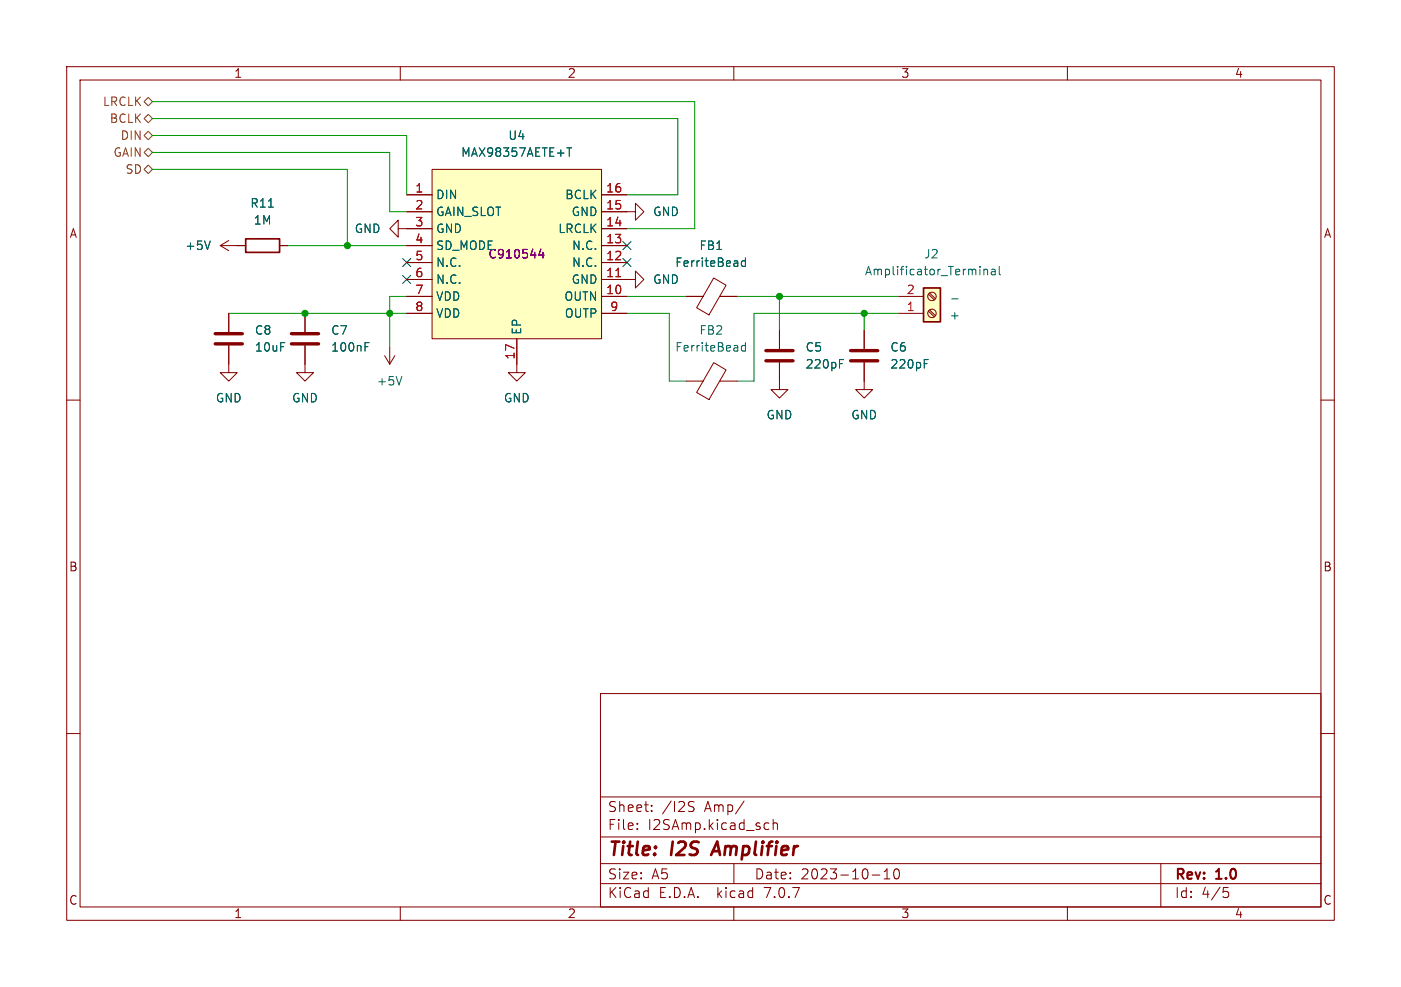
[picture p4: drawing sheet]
<svg xmlns="http://www.w3.org/2000/svg" width="210mm" height="148mm" viewBox="0 0 210 148" stroke-linecap="round" stroke-linejoin="round" font-family="sans-serif">
<g fill="none" stroke="#840000" stroke-width=".15">
<path d="M10 10h190v128h-190zM12 12h186v124h-186zM60 10v2M110 10v2M160 10v2M33 36.8l1.3 .8M33 36.8h3.8M34.3 36.1l-1.3 .7M41.9 36.8h1.3M59.7 34.3v-1.3l-1.3 1.3 1.3 1.3v-1.3h5.1M61 36.8h3.8M61 29.2h3.8"/>
<path d="M61 39.4h3.8M61 31.8h3.8M64.8 25.4h25.4v25.4h-25.4zM90.2 31.8h5v-1.3l1.3 1.3-1.3 1.2v-1.2M90.2 36.8h3.8M90.2 29.2h3.8M90.2 39.4h3.8M90.2 34.3h3.8M10 60h2M34.3 51.8v4.1h1.3l-1.3 1.3-1.3-1.3h1.3M34.3 47v2.8M45.7 51.8v4.1h1.3l-1.3 1.3-1.3-1.3h1.3"/>
<path d="M45.7 47v2.8M57.7 53.3l.7 1.3M58.4 52.1v2.5M59.2 53.3l-.8 1.3M61 44.5h3.8M61 41.9h3.8M61 47h3.8M77.5 50.8v5.1h1.2l-1.2 1.3-1.3-1.3h1.3M90.2 41.9h5v-1.3l1.3 1.3-1.3 1.3v-1.3M90.2 44.5h3.8M90.2 47h3.8M102.9 44.5h2.5"/>
<path d="M102.9 57.2h2.5M107 41.7l1.8 1.1-2.5 4.4-1.9-1zM107 54.4l1.8 1.1-2.5 4.4-1.9-1zM107.9 44.5h2.6M107.9 57.2h2.6M116.8 54.4v4h1.3l-1.3 1.3-1.2-1.3h1.2M116.8 49.5v2.8M129.5 54.4v4h1.3l-1.3 1.3-1.2-1.3h1.2M129.5 49.5v2.8M134.6 44.5h3.8M134.6 47h3.8M139.2 46.7l.8 .8"/>
<path d="M139.2 44.1l.8 .9M139.3 46.5l.9 .8M139.3 43.9l.9 .9M198 60h2M10 110h2M90 104h108v32h-108zM90 119.5h108M198 110h2M60 136v2M90 132.5h108M90 129.5h108M90 125.5h108"/>
<path d="M95.5 124.2v.2M95.5 123.5v.1M97.7 121.5v.2M97.7 120.8v.1M103.5 120.9a.55 .55 0 0 1 .5 .4l-.1 .3-.5 .1M103.5 120.2l.5 .1M110 136v2M110 129.5v3M111.5 120.1l-1.2 1.9M114.8 123.4l.5 .1M115.3 124.3l-.5 .1M115.9 123.5a.37 .37 0 0 1 .6 .1v.8"/>
<path d="M115.9 122.9v1.5M130.8 131.2h1.1M132.5 131.8h.9M132.5 130.7l.5-.4v1.5M134.2 130.4l.3-.1a.94 .94 0 0 1 0 1.5h-.2a1 1 0 0 1-.1-1.4zM160 136v2M174 129.5v6.5M183.4 133.1h.7M183.5 133.7h.4l.3 .2v.4l-.2 .2-.5 .1"/>
<circle cx="139.7" cy="47" r=".63"/>
<circle cx="139.7" cy="44.4" r=".63"/>
</g>
<path d="M107.5 126.2l-.9 2" fill="none" stroke="#840000" stroke-width=".4"/>
<g fill="none" stroke="#006464" stroke-width=".15">
<path d="M31.5 36.1l-.4 1.3M40.2 31.1h.8M85 22.2h.7M85.3 22.2v1.2M111.7 38.7v1.2M111.7 39.2l-.3-.1-.3 .2v.4l.2 .2h.4M149.8 39.9v1.1l.2 .2M54.7 52h.4M54.7 51.4h.6M60.2 56.5l-.4 1.2M111.7 51.4v1.2M111.7 51.9l-.3-.1-.3 .2v.4l.2 .2h.4"/>
<path d="M125.8 54.5h.5M125.8 53.9h.6M138.5 54.5h.5M138.5 53.9h.6M147.5 40.4v.8M147.5 40.5l.2-.1h.3v.8M148.6 40.4h.5l.1 .8M149.2 40.7h-.4a.25 .25 0 0 0-.2 .3 .25 .25 0 0 0 .2 .2h.4"/>
</g>
<path d="M32.3 51.6h4M32.3 50h4M43.7 51.6h4.1M43.7 50h4.1M114.8 54.1h4.1M114.8 52.6h4.1M127.5 54.1h4.1M127.5 52.6h4.1" fill="none" stroke="#840000" stroke-width=".51"/>
<path d="M36.8 35.8h5.1v2h-5.1zM138.4 43.2h2.6v5.1h-2.6z" fill="none" stroke="#840000" stroke-width=".25"/>
<g fill="#ffffc2" stroke="#ffffc2" stroke-width=".15">
<path d="M64.8 25.4h25.4v25.4h-25.4z"/>
<path d="M138.4 43.2h2.6v5.1h-2.6z"/>
</g>
<path d="M92.3 41.5h.7" fill="none" stroke="#a90000" stroke-width=".15"/>
<path d="M81.1 37.3l-.3 1h.8M81.4 37.8v.9" fill="none" stroke="#840084" stroke-width=".15"/>
<path d="M21.6 15.2l.6-.6 .7 .6-.7 .7zM21.6 17.8l.6-.7 .7 .7-.7 .6zM21.6 22.9l.6-.7 .7 .7-.7 .6zM21.6 20.3l.6-.6 .7 .6-.7 .7zM22.2 24.8l.7 .6-.7 .6-.6-.6z" fill="none" stroke="#725600" stroke-width=".15"/>
<path d="M142.6 44.8h1" fill="none" stroke="#0000c2" stroke-width=".15"/>
<g fill="none" stroke="#009600" stroke-width=".15">
<path d="M22.9 17.8h78.7v11.4h-7.6M22.9 15.2h81.2v19.1h-10.1M22.9 25.4h29.2v11.4M22.9 22.9h35.5v8.9h2.6M22.9 20.3h38.1v8.9M43.2 36.8h17.8M34.3 47h26.7M61 44.5h-2.6v7.6M94 44.5h8.9M94 47h6.3v10.2h2.6M110.5 44.5h24.1M116.8 44.5v5"/>
<path d="M129.5 47v2.5M134.6 47h-21.6v10.2h-2.5"/>
</g>
<path d="M60.4 38.8l1.2 1.2M61.6 38.8l-1.2 1.2M93.4 38.8l1.2 1.2M93.4 36.2l1.2 1.2M94.6 38.8l-1.2 1.2M94.6 36.2l-1.2 1.2M60.4 41.3l1.2 1.2M61.6 41.3l-1.2 1.2" fill="none" stroke="#000084" stroke-width=".15"/>
<g fill="#009600" stroke="#009600" stroke-width=".15">
<circle cx="58.4" cy="47" r=".46"/>
<circle cx="129.5" cy="47" r=".46"/>
<circle cx="116.8" cy="44.5" r=".46"/>
<circle cx="52.1" cy="36.8" r=".46"/>
<circle cx="45.7" cy="47" r=".46"/>
</g>
<g font-size="2.8" fill="#840000">
<text x="91" y="128.9">Title:</text>
<text x="100.7" y="128.9">I2S</text>
<text x="107.8" y="128.9">Amplifier</text>
</g>
<g font-size="2.1" fill="#840000">
<text x="91" y="124.7">File:</text>
<text x="91" y="122">Sheet:</text>
<text x="97.1" y="124.7">I2SAmp.kicad_sch</text>
<text x="99.2" y="122">/I2S</text>
<text x="105.7" y="122">Amp/</text>
<text x="91" y="134.9">KiCad</text>
<text x="91" y="132.1">Size:</text>
<text x="97.7" y="132.1">A5</text>
<text x="98.7" y="134.9">E.D.A.</text>
<text x="107.6" y="134.9">kicad</text>
<text x="113" y="132.1">Date:</text>
<text x="114.9" y="134.9">7.0.7</text>
<text x="120" y="132.1">2023-10-10</text>
<text x="176" y="132.3">Rev:</text>
<text x="176" y="134.9">Id:</text>
<text x="180.1" y="134.9">4/5</text>
<text x="182.4" y="132.3">1.0</text>
</g>
<g font-size="1.8" fill="#840000">
<text x="35" y="11.9">1</text>
<text x="85" y="11.9">2</text>
<text x="135" y="11.9">3</text>
<text x="185" y="11.9">4</text>
<text x="10.3" y="35.9">A</text>
<text x="198.4" y="35.9">A</text>
<text x="10.3" y="85.9">B</text>
<text x="198.3" y="85.9">B</text>
<text x="10.3" y="135.9">C</text>
<text x="35" y="137.9">1</text>
<text x="85" y="137.9">2</text>
<text x="135" y="137.9">3</text>
<text x="185" y="137.9">4</text>
<text x="198.3" y="135.9">C</text>
</g>
<g font-size="1.8" fill="#725600">
<text x="15.3" y="16.1">LRCLK</text>
<text x="16.4" y="18.6">BCLK</text>
<text x="16.9" y="23.7">GAIN</text>
<text x="18" y="21.2">DIN</text>
<text x="18.7" y="26.3">SD</text>
</g>
<g font-size="1.8" fill="#006464">
<text x="69" y="23.7">MAX98357AETE+T</text>
<text x="76.1" y="21.2">U4</text>
<text x="37.4" y="31.3">R11</text>
<text x="37.9" y="33.9">1M</text>
<text x="53.1" y="35.2">GND</text>
<text x="65.3" y="30.1">DIN</text>
<text x="65.3" y="32.6">GAIN_SLOT</text>
<text x="65.3" y="35.2">GND</text>
<text x="83.6" y="35.2">LRCLK</text>
<text x="84.6" y="30.1">BCLK</text>
<text x="85.6" y="32.6">GND</text>
<text x="97.8" y="32.6">GND</text>
<text x="27.7" y="37.7">+5V</text>
<text x="65.3" y="37.7">SD_MODE</text>
<text x="65.3" y="40.2">N.C.</text>
<text x="73.1" y="39">C910544</text>
<text x="85.6" y="40.2">N.C.</text>
<text x="85.6" y="37.7">N.C.</text>
<text x="101.1" y="40.2">FerriteBead</text>
<text x="104.7" y="37.7">FB1</text>
<text x="129.5" y="41.5">Amplificator_Terminal</text>
<text x="138.4" y="39">J2</text>
<text x="65.3" y="42.8">N.C.</text>
<text x="65.3" y="45.3">VDD</text>
<text x="65.3" y="47.9">VDD</text>
<text x="84.5" y="45.3">OUTN</text>
<text x="84.6" y="47.9">OUTP</text>
<text x="85.6" y="42.8">GND</text>
<text x="97.8" y="42.8">GND</text>
<text x="38.1" y="50.4">C8</text>
<text x="38.1" y="52.9">10uF</text>
<text x="49.5" y="50.4">C7</text>
<text x="49.5" y="52.9">100nF</text>
<text x="78.3" y="50.3" transform="rotate(-90 78.3 50.3)">EP</text>
<text x="101.1" y="52.9">FerriteBead</text>
<text x="104.7" y="50.4">FB2</text>
<text x="120.7" y="52.9">C5</text>
<text x="133.4" y="52.9">C6</text>
<text x="56.4" y="58">+5V</text>
<text x="120.7" y="55.5">220pF</text>
<text x="133.4" y="55.5">220pF</text>
<text x="32.3" y="60.6">GND</text>
<text x="43.7" y="60.6">GND</text>
<text x="75.4" y="60.6">GND</text>
<text x="114.8" y="63.1">GND</text>
<text x="127.5" y="63.1">GND</text>
</g>
<g font-size="1.8" fill="#a90000">
<text x="62.2" y="29">1</text>
<text x="90.8" y="29">16</text>
<text x="62.2" y="31.5">2</text>
<text x="62.2" y="34">3</text>
<text x="90.8" y="34">14</text>
<text x="90.8" y="31.5">15</text>
<text x="62.2" y="36.6">4</text>
<text x="62.2" y="39.1">5</text>
<text x="62.2" y="41.7">6</text>
<text x="90.8" y="41.7">11</text>
<text x="90.8" y="39.1">12</text>
<text x="90.8" y="36.6">13</text>
<text x="62.2" y="44.2">7</text>
<text x="62.2" y="46.7">8</text>
<text x="90.8" y="44.2">10</text>
<text x="91.4" y="46.7">9</text>
<text x="135.8" y="46.7">1</text>
<text x="135.8" y="44.2">2</text>
<text x="77.2" y="54" transform="rotate(-90 77.2 54)">17</text>
</g>
<text font-size="1.8" fill="#0000c2" x="142.2" y="48">+</text>
</svg>
